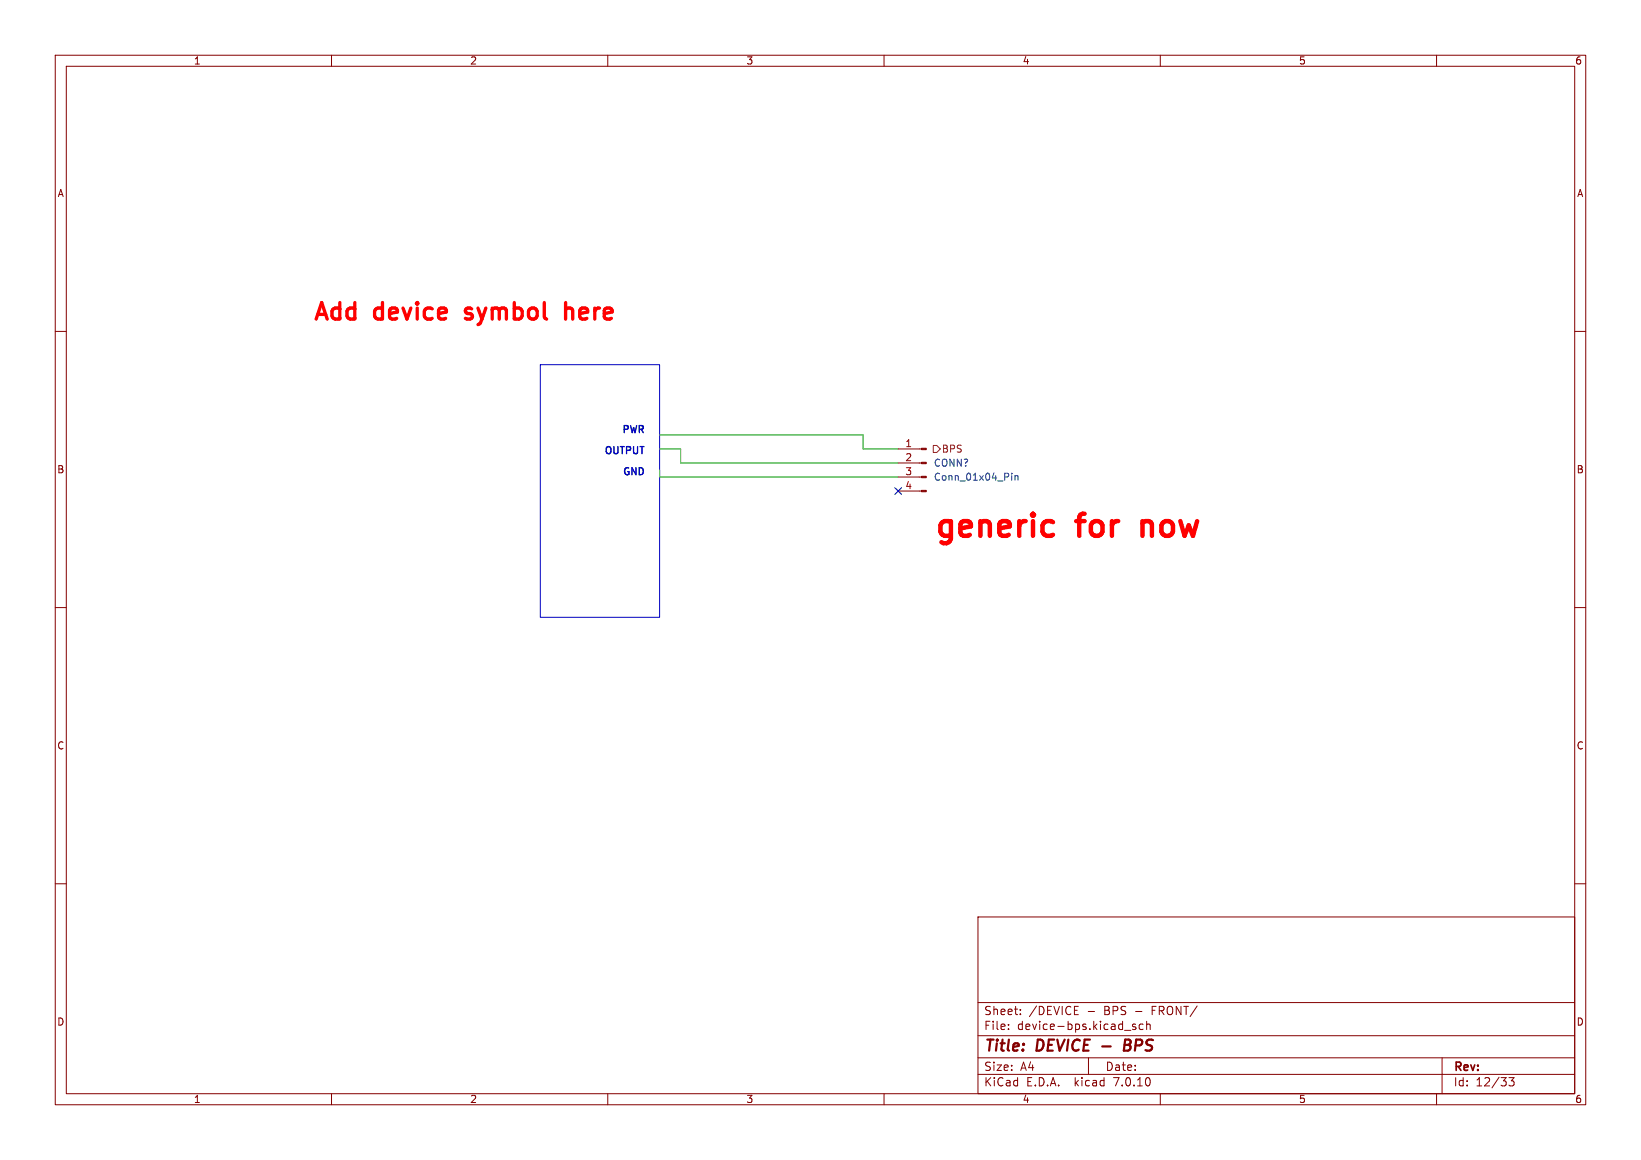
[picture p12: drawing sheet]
<svg xmlns="http://www.w3.org/2000/svg" width="297mm" height="210mm" viewBox="0 0 297 210" stroke-linecap="round" stroke-linejoin="round" font-family="sans-serif">
<g fill="none" stroke="#840000" stroke-width=".18">
<path d="M10 10h277v190h-277zM12 12h273v186h-273zM60 10v2M110 10v2M160 10v2M210 10v2M260 10v2M10 60h2M285 60h2M162.6 88.9h4.2M162.6 86.4h4.2M162.6 83.8h4.2"/>
<path d="M162.6 81.3h4.2M10 110h2M285 110h2M10 160h2M285 160h2M177 166h108v32h-108zM60 198v2M110 198v2M160 198v2M177 194.5h108M177 191.5h108M177 187.5h108"/>
<path d="M177 181.5h108M182.5 186.3v.1M182.5 185.5v.1M184.7 183.6v.1M184.7 182.8v.1M194.5 183.7h.7M194.5 182.2h.7M197 191.5v3M203.5 186.5h1.2M205.5 185.5l-.3-.1-.2 .2v.2l.5 .2v.3h-.5M206.9 185.5l-.4-.1-.3 .3v.4l.1 .2h.6M207.5 185.5l.2-.1 .4 .1 .1 .9"/>
<path d="M207.5 184.9v1.5M210 198v2M260 198v2M261 191.5v6.5M273.1 195.1h.9l-.5 .6 .5 .1v.7l-.3 .1h-.4l-.2-.1"/>
</g>
<path d="M199.5 189.4h1.5M203.5 189.2h.7M204.2 189.2l.3 .1M204.3 188.2h-.7l-.2 2 1-.1M204.4 189.1l-.2 .1" fill="none" stroke="#840000" stroke-width=".4"/>
<g fill="#840000" stroke="#840000" stroke-width=".18">
<path d="M166.8 88.8h.8v.2h-.8z"/>
<path d="M166.8 86.2h.8v.3h-.8z"/>
<path d="M166.8 83.7h.8v.2h-.8z"/>
<path d="M166.8 81.2h.8v.2h-.8z"/>
</g>
<path d="M183.1 85.7v.1M183.1 86.1v.8M183.7 86.1v.8M183.7 86.2l.2-.1 .3 .1 .1 .7" fill="none" stroke="#006464" stroke-width=".18"/>
<path d="M168.9 80.6h.6l.7 .7-.7 .6h-.6z" fill="none" stroke="#725600" stroke-width=".18"/>
<path d="M102.4 54.8v3M103.5 55.9a.81 .81 0 0 0-1.1 .2" fill="none" stroke="#f00" stroke-width=".6"/>
<path d="M190.2 94.3l.4 .2M190.6 96.8l-.4 .2M206.8 94.3v2.7M207 94.5l-.2 .2" fill="none" stroke="#f00" stroke-width=".8"/>
<path d="M97.8 66h21.6v45.8h-21.6z" fill="none" stroke="#0000c2" stroke-width=".18"/>
<path d="M119.4 78.7h36.8v2.6h6.4M119.4 85.1v1.3h43.2M119.4 81.3h3.8v2.5h39.4" fill="none" stroke="#009600" stroke-width=".18"/>
<path d="M162 88.3l1.2 1.2M163.2 88.3l-1.2 1.2" fill="none" stroke="#000084" stroke-width=".18"/>
<g font-size="5.6" fill="#f00">
<text x="168.9" y="97.5">generic</text>
<text x="195.5" y="97.5">for</text>
<text x="208.5" y="97.5">now</text>
</g>
<g font-size="4.2" fill="#f00">
<text x="56.1" y="58.2">Add</text>
<text x="67.6" y="58.2">device</text>
<text x="85.2" y="58.2">symbol</text>
<text x="104.4" y="58.2">here</text>
</g>
<g font-size="2.8" fill="#840000">
<text x="178" y="190.9">Title:</text>
<text x="187.7" y="190.9">DEVICE</text>
<text x="205.1" y="190.9">BPS</text>
</g>
<g font-size="2.1" fill="#840000">
<text x="178" y="184">Sheet:</text>
<text x="186.2" y="184">/DEVICE</text>
<text x="196.8" y="184">-</text>
<text x="200" y="184">BPS</text>
<text x="205.7" y="184">-</text>
<text x="208.9" y="184">FRONT/</text>
<text x="178" y="186.7">File:</text>
<text x="184.1" y="186.7">device-bps.kicad_sch</text>
<text x="178" y="196.9">KiCad</text>
<text x="178" y="194.1">Size:</text>
<text x="184.7" y="194.1">A4</text>
<text x="185.7" y="196.9">E.D.A.</text>
<text x="194.6" y="196.9">kicad</text>
<text x="200" y="194.1">Date:</text>
<text x="201.8" y="196.9">7.0.10</text>
<text x="263" y="194.3">Rev:</text>
<text x="263" y="196.9">Id:</text>
<text x="267.1" y="196.9">12/33</text>
</g>
<g font-size="1.8" fill="#840000">
<text x="35" y="11.9">1</text>
<text x="85" y="11.9">2</text>
<text x="135" y="11.9">3</text>
<text x="185" y="11.9">4</text>
<text x="235" y="11.9">5</text>
<text x="285" y="11.9">6</text>
<text x="10.3" y="35.9">A</text>
<text x="285.3" y="35.9">A</text>
<text x="10.3" y="85.9">B</text>
<text x="285.3" y="85.9">B</text>
<text x="10.3" y="135.9">C</text>
<text x="285.3" y="135.9">C</text>
<text x="10.3" y="185.9">D</text>
<text x="285.3" y="185.9">D</text>
<text x="35" y="199.9">1</text>
<text x="85" y="199.9">2</text>
<text x="135" y="199.9">3</text>
<text x="185" y="199.9">4</text>
<text x="235" y="199.9">5</text>
<text x="285" y="199.9">6</text>
</g>
<g font-size="1.8" fill="#0000c2">
<text x="109.1" y="82.3">OUTPUT</text>
<text x="112.3" y="78.5">PWR</text>
<text x="112.5" y="86.1">GND</text>
</g>
<g font-size="1.8" fill="#a90000">
<text x="163.8" y="81">1</text>
<text x="163.8" y="83.6">2</text>
<text x="163.8" y="86.1">3</text>
<text x="163.8" y="88.6">4</text>
</g>
<text font-size="1.8" fill="#725600" x="170.4" y="82.1">BPS</text>
<g font-size="1.8" fill="#006464">
<text x="168.9" y="84.7">CONN?</text>
<text x="168.9" y="87.2">Conn_01x04_Pin</text>
</g>
</svg>
